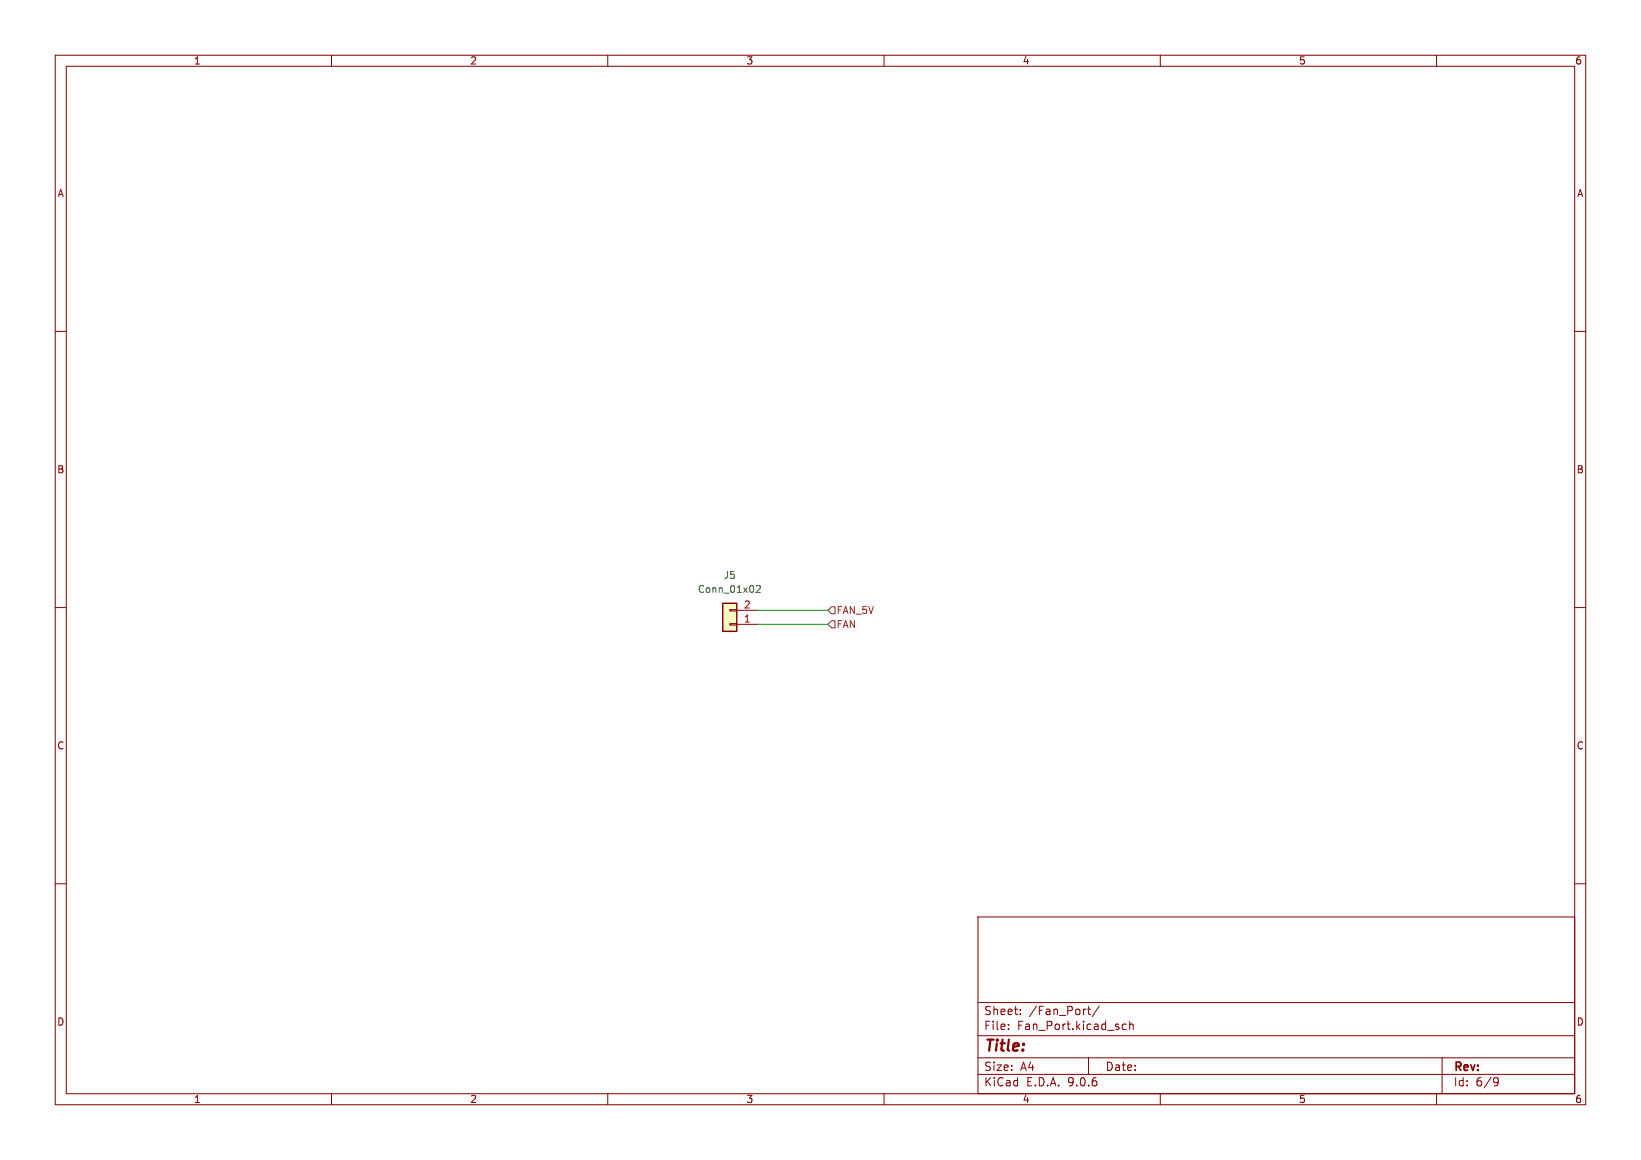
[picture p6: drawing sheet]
<svg xmlns="http://www.w3.org/2000/svg" width="297mm" height="210mm" viewBox="0 0 297 210" stroke-linecap="round" stroke-linejoin="round" font-family="sans-serif">
<g fill="none" stroke="#840000" stroke-width=".18">
<path d="M10 10h277v190h-277zM12 12h273v186h-273zM60 10v2M110 10v2M160 10v2M210 10v2M260 10v2M10 60h2M285 60h2M10 110h2M285 110h2M10 160h2"/>
<path d="M177 166h108v32h-108zM285 160h2M60 198v2M110 198v2M160 198v2M177 194.5h108M177 191.5h108M177 187.5h108M177 181.5h108M182.5 186.3v.1M182.5 185.5v.1M184.7 183.6v.1"/>
<path d="M184.7 182.8v.1M196.8 182.7h.6M197 191.5v3M197 182.2v1.3l.4 .2M199 182.1l-1.3 2M203.1 186.1l.3 .3 .4-.1M203.8 185.5l-.4-.1-.3 .3M204.5 185.5l.2-.1 .3 .1 .1 .9M204.5 184.9v1.5M210 198v2M260 198v2M261 191.5v6.5"/>
<path d="M270.6 195.1l.5 .1a.99 .99 0 0 1-.4 1.4h-.2M271.2 195.7l-.3 .3h-.3"/>
</g>
<path d="M130.8 109.2h2.5v5.1h-2.5z" fill="#ffffc2"/>
<path d="M130.8 109.2h2.5v5.1h-2.5z" fill="none" stroke="#840000" stroke-width=".25"/>
<path d="M132.1 112.9h1.2v.3h-1.2zM132.1 110.4h1.2v.2h-1.2zM133.3 113h3.9M133.3 110.5h3.9" fill="none" stroke="#840000" stroke-width=".18"/>
<path d="M136.9 106.1l.5-.1 .2 .4-.8 .9h.8" fill="none" stroke="#006464" stroke-width=".18"/>
<path d="M150.5 109.9h.6v1.2h-.6l-.6-.6zM150.5 112.4h.6v1.3h-.6l-.6-.7z" fill="none" stroke="#725600" stroke-width=".18"/>
<path d="M137.2 110.5h12.7M137.2 113h12.7" fill="none" stroke="#009600" stroke-width=".18"/>
<text font-size="2.8" fill="#840000" x="178" y="190.9">Title:</text>
<g font-size="2.1" fill="#840000">
<text x="178" y="184">Sheet:</text>
<text x="186.2" y="184">/Fan_Port/</text>
<text x="178" y="186.7">File:</text>
<text x="184.1" y="186.7">Fan_Port.kicad_sch</text>
<text x="178" y="196.9">KiCad</text>
<text x="178" y="194.1">Size:</text>
<text x="184.7" y="194.1">A4</text>
<text x="185.7" y="196.9">E.D.A.</text>
<text x="193.3" y="196.9">9.0.6</text>
<text x="200" y="194.1">Date:</text>
<text x="263" y="194.3">Rev:</text>
<text x="263" y="196.9">Id:</text>
<text x="267.1" y="196.9">6/9</text>
</g>
<g font-size="1.8" fill="#840000">
<text x="35" y="11.9">1</text>
<text x="85" y="11.9">2</text>
<text x="135" y="11.9">3</text>
<text x="185" y="11.9">4</text>
<text x="235" y="11.9">5</text>
<text x="285" y="11.9">6</text>
<text x="10.3" y="35.9">A</text>
<text x="285.3" y="35.9">A</text>
<text x="10.3" y="85.9">B</text>
<text x="285.3" y="85.9">B</text>
<text x="10.3" y="135.9">C</text>
<text x="285.3" y="135.9">C</text>
<text x="10.3" y="185.9">D</text>
<text x="285.3" y="185.9">D</text>
<text x="35" y="199.9">1</text>
<text x="85" y="199.9">2</text>
<text x="135" y="199.9">3</text>
<text x="185" y="199.9">4</text>
<text x="235" y="199.9">5</text>
<text x="285" y="199.9">6</text>
</g>
<g font-size="1.8" fill="#006464">
<text x="126.2" y="107.5">Conn_01x02</text>
<text x="130.9" y="105">J5</text>
</g>
<g font-size="1.8" fill="#a90000">
<text x="134.5" y="112.8">1</text>
<text x="134.5" y="110.2">2</text>
</g>
<g font-size="1.8" fill="#725600">
<text x="151.3" y="111.4">FAN_5V</text>
<text x="151.3" y="113.9">FAN</text>
</g>
</svg>
